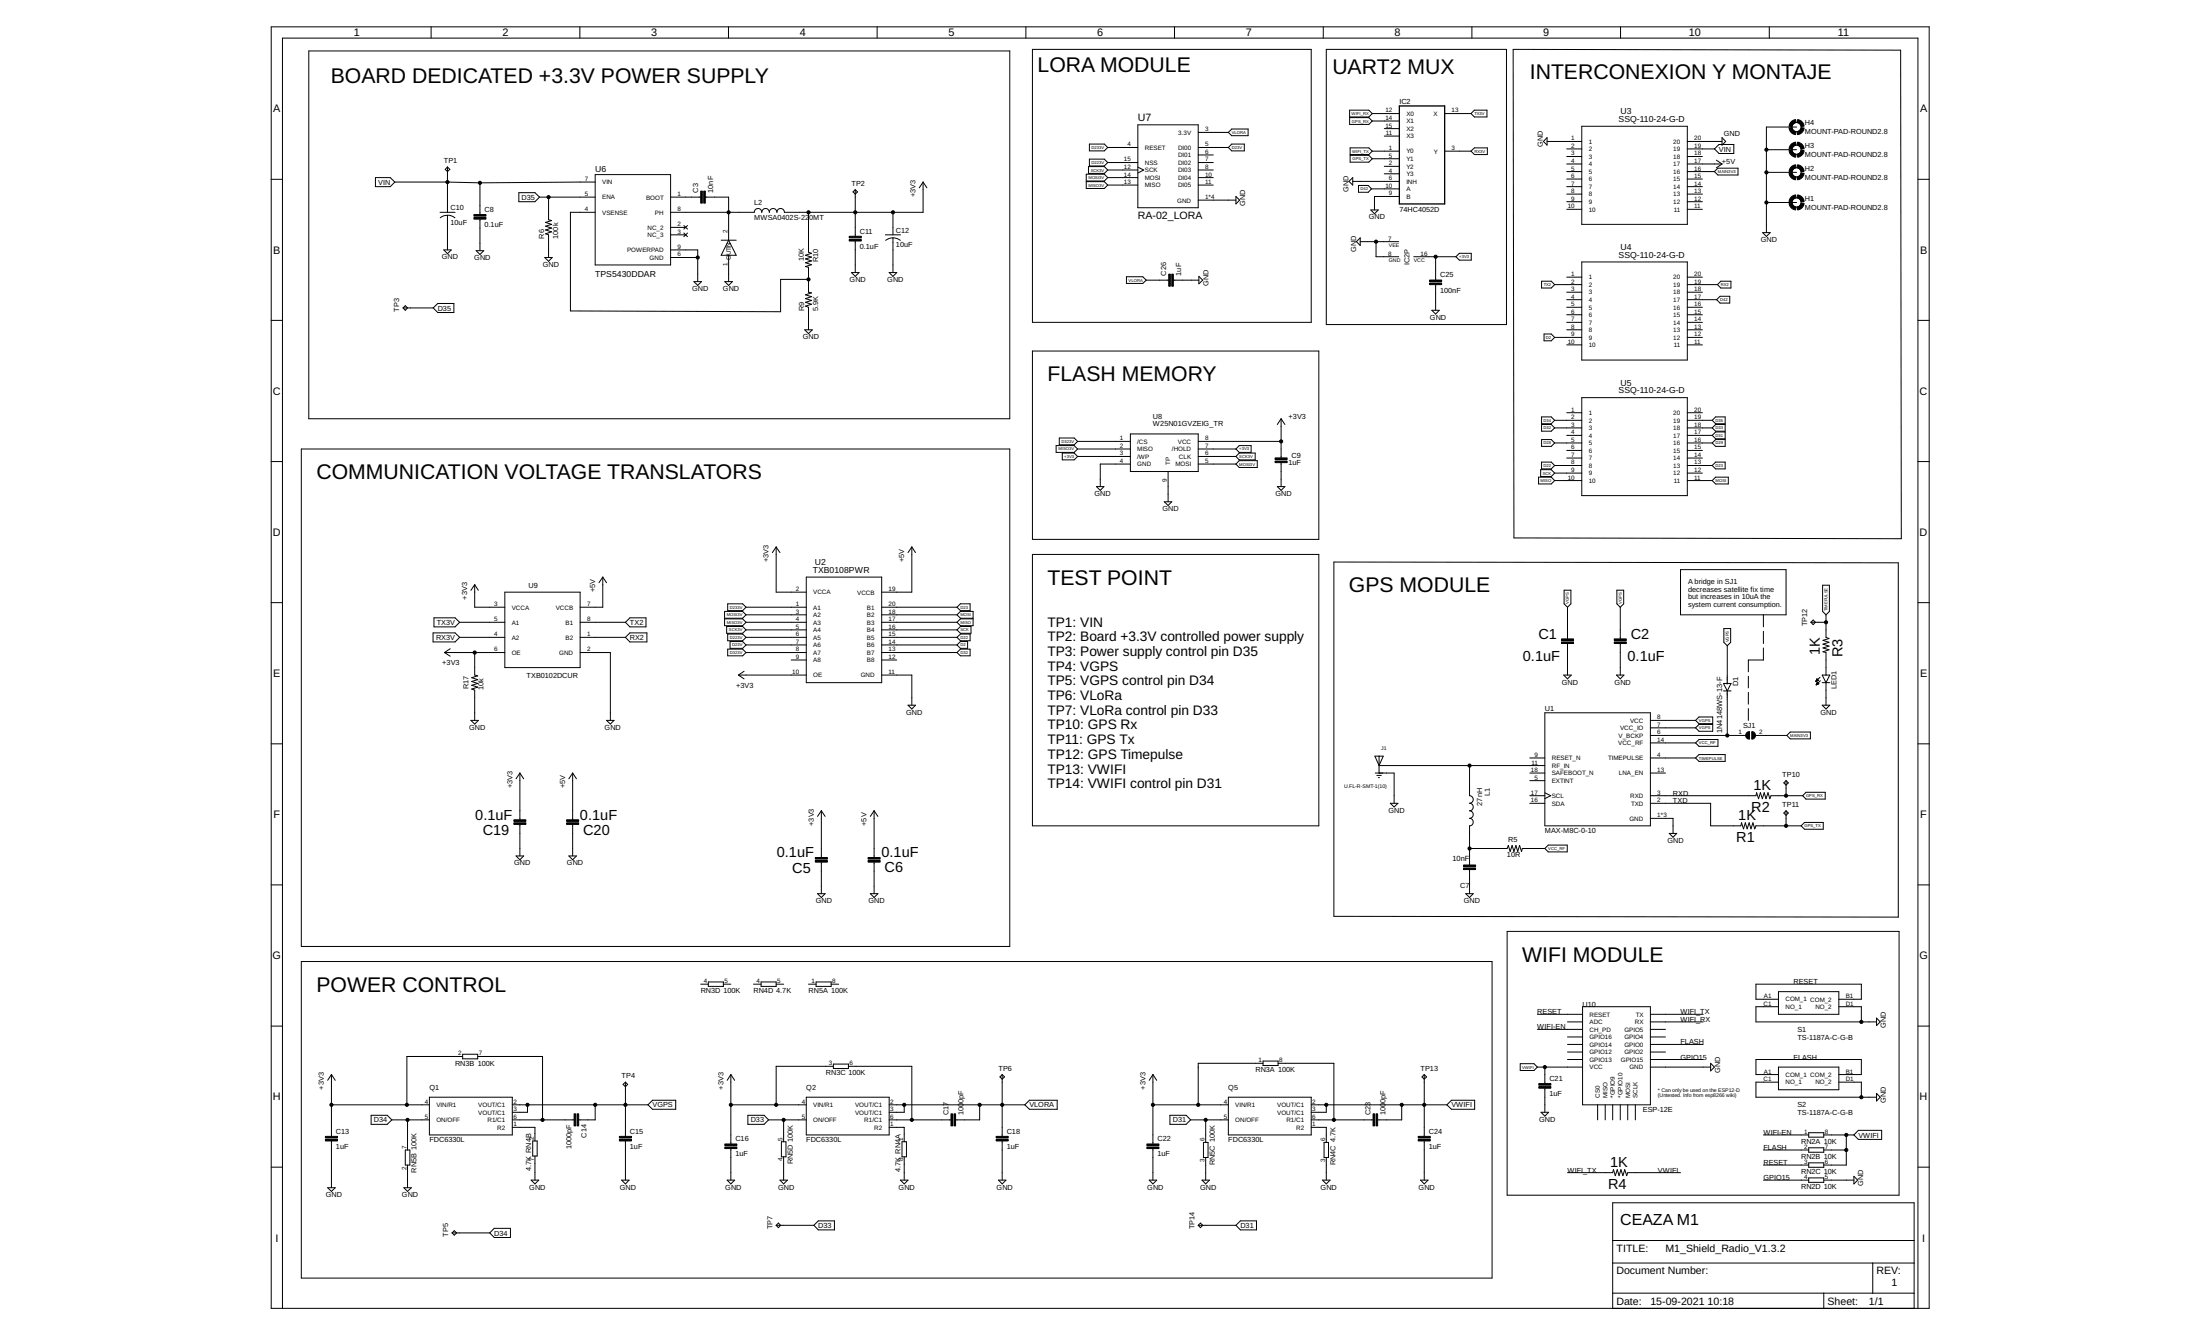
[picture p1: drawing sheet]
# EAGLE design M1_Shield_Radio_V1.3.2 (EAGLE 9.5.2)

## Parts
C1  0.1uF  C-EUC0603K  [C0603K]
C2  0.1uF  C-EUC0603K  [C0603K]
C3  10nF  C-EUC0603K  [C0603K]
C5  0.1uF  C-EUC0603K  [C0603K]
C6  0.1uF  C-EUC0603K  [C0603K]
C7  10nF  C-EUC0603K  [C0603K]
C8  0.1uF  C-EUC0603K  [C0603K]
C9  1uF  C-EUC0603K  [C0603K]
C10  10uF  C-USC0603K  [C0603K]
C11  0.1uF  C-EUC0603K  [C0603K]
C12  10uF  C-USC0603K  [C0603K]
C13  1uF  C-EUC0603K  [C0603K]
C14  1000pF  C-EUC0603K  [C0603K]
C15  1uF  C-EUC0603K  [C0603K]
C16  1uF  C-EUC0603K  [C0603K]
C17  1000pF  C-EUC0603K  [C0603K]
C18  1uF  C-EUC0603K  [C0603K]
C19  0.1uF  C-EUC0603K  [C0603K]
C20  0.1uF  C-EUC0603K  [C0603K]
C21  1uF  C-EUC0603K  [C0603K]
C22  1uF  C-EUC0603K  [C0603K]
C23  1000pF  C-EUC0603K  [C0603K]
C24  1uF  C-EUC0603K  [C0603K]
C25  100nF  C-EUC0603K  [C0603K]
C26  1uF  C-EUC0603K  [C0603K]
D1  1N4148WS-13-F  DIODE-SOD323-W  [SOD323-W]
H1  MOUNT-PAD-ROUND2.8  [2,8-PAD]
H2  MOUNT-PAD-ROUND2.8  [2,8-PAD]
H3  MOUNT-PAD-ROUND2.8  [2,8-PAD]
H4  MOUNT-PAD-ROUND2.8  [2,8-PAD]
IC2  74HC4052D  4052D  [SO16]
J1  U.FL-R-SMT-1(10)  [HRS_U.FL-R-SMT-1(10)]
L1  27nH  LQG15HS27NJ02D  [INDC1005X55N]
L2  MWSA0402S-220MT  [MWSA0402S-220MT]
LED1  LEDCHIP-LED0805  [CHIP-LED0805]
Q1  FDC6330L  [SOT95P280X110-6N]
Q2  FDC6330L  [SOT95P280X110-6N]
Q5  FDC6330L  [SOT95P280X110-6N]
R1  1K  R-US_R0603  [R0603]
R2  1K  R-US_R0603  [R0603]
R3  1K  R-US_R0603  [R0603]
R4  1K  R-US_R0603  [R0603]
R5  10R  R-US_R0603  [R0603]
R6  100k  R-US_R0603  [R0603]
R9  5.9K  R-US_R0603  [R0603]
R10  10K  R-US_R0603  [R0603]
R17  10k  R-US_R0603  [R0603]
RN2  10K  4R-N0603-ARV  [0603-ARV]
RN3  100K  4R-N0603-ARV  [0603-ARV]
RN4  4.7K  4R-N0603-ARV  [0603-ARV]
RN5  100K  4R-N0603-ARV  [0603-ARV]
S1  TS-1187A-C-G-B  [TS1187ACGB]
S2  TS-1187A-C-G-B  [TS1187ACGB]
SJ1  SJ  [SJ]
TP1  TPB1,27  [B1,27]
TP2  TPB1,27  [B1,27]
TP3  TPB1,27  [B1,27]
TP4  TPB1,27  [B1,27]
TP5  TPB1,27  [B1,27]
TP6  TPB1,27  [B1,27]
TP7  TPB1,27  [B1,27]
TP10  TPB1,27  [B1,27]
TP11  TPB1,27  [B1,27]
TP12  TPB1,27  [B1,27]
TP13  TPB1,27  [B1,27]
TP14  TPB1,27  [B1,27]
U1  MAX-M8C-0-10  [XCVR_MAX-M8C-0-10]
U2  TXB0108PWR  [PW0020A_N]
U3  SSQ-110-24-G-D  1-215307-0  [1-215307-0]
U4  SSQ-110-24-G-D  1-215307-0  [1-215307-0]
U5  SSQ-110-24-G-D  1-215307-0  [1-215307-0]
U6  TPS5430DDAR  [CONV_TPS5430DDAR]
U7  RA-02_LORA  [MODULE_RA-02_LORA]
U8  W25N01GVZEIG_TR  [W25N01GVZEIGTR]
U9  TXB0102DCUR  TXB0102DCURDCU0008A_L  [DCU0008A_L]
U10  ESP-12E  ESP12ESMD  [ESP12E-SMD]
U$1  SMA-SS34  [SMA-SS34]

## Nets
+3V3: C5.2 C9.1 C11.1 C12.1 C13.1 C16.1 C19.2 C22.1 C25.1 IC2.16(VCC) L2.P$2 Q1.4(VIN/R1) Q2.4(VIN/R1) Q5.4(VIN/R1) R10.1 R17.2 RN3.1 RN3.2 RN3.3 TP2.TP U2.2(VCCA) U2.10(OE) U8.3(/WP) U8.7(/HOLD) U8.8(VCC) U9.3(VCCA) U9.6(OE)
+5V: C6.2 C20.2 U2.19(VCCB) U3.17 U9.7(VCCB)
D2: U2.14(B6) U4.9
D22: U2.15(B5) U5.8
D23: U2.20(B1) U5.13
D23V: U2.7(A6) U7.5(DI00)
D28: U5.5
D29: U5.16
D31: Q5.5(ON/OFF) RN5.6 TP14.TP U5.17
D32: U2.13(B7) U5.3
D33: Q2.5(ON/OFF) RN5.5 TP7.TP U5.18
D34: Q1.5(ON/OFF) RN5.7 TP5.TP U5.2
D35: R6.2 TP3.TP U5.19 U6.5(ENA)
D42: IC2.10(A) U4.17
D223V: U2.6(A5) U7.15(NSS)
D233V: U2.1(A1) U7.4(RESET)
D323V: U2.8(A7) U8.1(/CS)
FLASH: RN2.2 S2.A1(COM_1) S2.B1(COM_2) U10.GPIO0
GND: C1.1 C2.1 C5.1 C6.1 C7.1 C8.2 C9.2 C10.2 C11.2 C12.2 C13.2 C15.2 C16.2 C18.2 C19.1 C20.1 C21.2 C22.2 C24.2 C25.2 C26.2 H1.B2,8(MOUNT) H2.B2,8(MOUNT) H3.B2,8(MOUNT) H4.B2,8(MOUNT) IC2.6(INH) IC2.7(VEE) IC2.8(GND) IC2.9(B) J1.1(GND) J1.3(GND) LED1.C R6.1 R9.1 R17.1 RN2.5 RN4.3 RN4.7 RN4.8 RN5.2 RN5.3 RN5.4 S1.C1(NO_1) S1.D1(NO_2) S2.C1(NO_1) S2.D1(NO_2) U1.1(GND) U1.10(GND) U1.12(GND) U2.11(GND) U3.1 U3.20 U6.6(GND) U6.9(POWERPAD) U7.1(GND) U7.2(GND) U7.9(GND) U7.16(GND) U8.4(GND) U8.9(TP) U9.2(GND) U10.GND U$1.1(IN)
GPIO15: RN2.4 U10.GPIO15
GPS_RX: IC2.14(X1) R2.1 TP10.TP
GPS_TX: IC2.5(Y1) R1.1 TP11.TP
MAIN3V3: SJ1.2 U3.16
MISO: U2.17(B3) U5.10
MISO3V: U2.4(A3) U7.13(MISO) U8.2(MISO)
MOSI: U2.18(B2) U5.11
MOSI3V: U2.3(A2) U7.14(MOSI) U8.5(MOSI)
N$3: Q5.1(R2) RN4.6
N$4: LED1.A R3.2
N$5: J1.2(SIG) L1.1 U1.11(RF_IN)
N$6: C7.2 L1.2 R5.1
N$7: C3.1 U6.1(BOOT)
N$15: C14.2 Q1.6(R1/C1) RN3.7
N$16: C23.1 Q5.6(R1/C1) RN3.8
N$17: Q1.1(R2) RN4.2
N$19: Q2.1(R2) RN4.1
N$20: C17.1 Q2.6(R1/C1) RN3.6
N$21: D1.C SJ1.1 U1.6(V_BCKP)
N$22: C3.2 L2.P$1 U6.8(PH) U$1.2(OUT)
RESET: RN2.3 S1.A1(COM_1) S1.B1(COM_2) U10.RESET
RX2: U4.19 U9.1(B2)
RX3V: IC2.3(Y) U9.4(A2)
RXD: R2.2 U1.3(RXD)
SCK: U2.16(B4) U5.9
SCK3V: U2.5(A4) U7.12(SCK) U8.6(CLK)
TIMEPULSE: R3.1 TP12.TP U1.4(TIMEPULSE)
TX2: U4.2 U9.8(B1)
TX3V: IC2.13(X) U9.5(A1)
TXD: R1.2 U1.2(TXD)
VCC_RF: R5.2 U1.14(VCC_RF)
VFB: R9.2 R10.2 U6.4(VSENSE)
VGPS: C1.2 C2.2 C14.1 C15.1 D1.A Q1.2(VOUT/C1) Q1.3(VOUT/C1) TP4.TP U1.7(VCC_IO) U1.8(VCC)
VIN: C8.1 C10.1 TP1.TP U3.19 U6.7(VIN)
VLORA: C17.2 C18.1 C26.1 Q2.2(VOUT/C1) Q2.3(VOUT/C1) TP6.TP U7.3(3.3V)
VWIFI: C21.1 C23.2 C24.1 Q5.2(VOUT/C1) Q5.3(VOUT/C1) R4.1 RN2.6 RN2.7 RN2.8 TP13.TP U10.VCC
WIFI-EN: RN2.1 U10.CH_PD
WIFI_RX: IC2.12(X0) U10.RXD0(RX)
WIFI_TX: IC2.1(Y0) R4.2 U10.TXD0(TX)
Unconnected: IC2.2(Y2) IC2.4(Y3) IC2.11(X3) IC2.15(X2) RN3.4 RN3.5 RN4.4 RN4.5 RN5.1 RN5.8 U1.5(EXTINT) U1.9(RESET_N) U1.13(LNA_EN) U1.16(SDA) U1.17(SCL) U1.18(SAFEBOOT_N) U2.9(A8) U2.12(B8) U3.2 U3.3 U3.4 U3.5 U3.6 U3.7 U3.8 U3.9 U3.10 U3.11 U3.12 U3.13 U3.14 U3.15 U3.18 U4.1 U4.3 U4.4 U4.5 U4.6 U4.7 U4.8 U4.10 U4.11 U4.12 U4.13 U4.14 U4.15 U4.16 U4.18 U4.20 U5.1 U5.4 U5.6 U5.7 U5.12 U5.14 U5.15 U5.20 U6.2(NC_2) U6.3(NC_3) U7.6(DI01) U7.7(DI02) U7.8(DI03) U7.10(DI04) U7.11(DI05) U10.ADC U10.CS0 U10.GPIO2 U10.GPIO4 U10.GPIO5 U10.GPIO9(*GPIO9) U10.GPIO10(*GPIO10) U10.GPIO12 U10.GPIO13 U10.GPIO14 U10.GPIO16 U10.MISO U10.MOSI U10.SCLK

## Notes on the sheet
- LORA MODULE | UART2 MUX
- BOARD DEDICATED +3.3V POWER SUPPLY | EXPANSION PINS
- FLASH MEMORY
- COMMUNICATION VOLTAGE TRANSLATORS
- TEST POINT
- GPS MODULE
- A bridge in SJ1 
  decreases satellite fix time 
  but increases in 10uA the 
  system current consumption.
- TP1: VIN
  TP2: Board +3.3V controlled power supply
  TP3: Power supply control pin D35
  TP4: VGPS
  TP5: VGPS control pin D34
  TP6: VLoRa
  TP7: VLoRa control pin D33
  TP10: GPS Rx
  TP11: GPS Tx
  TP12: GPS Timepulse
  TP13: VWIFI
  TP14: VWIFI control pin D31
- WIFI MODULE
- POWER CONTROL
- CEAZA M1
- 1
